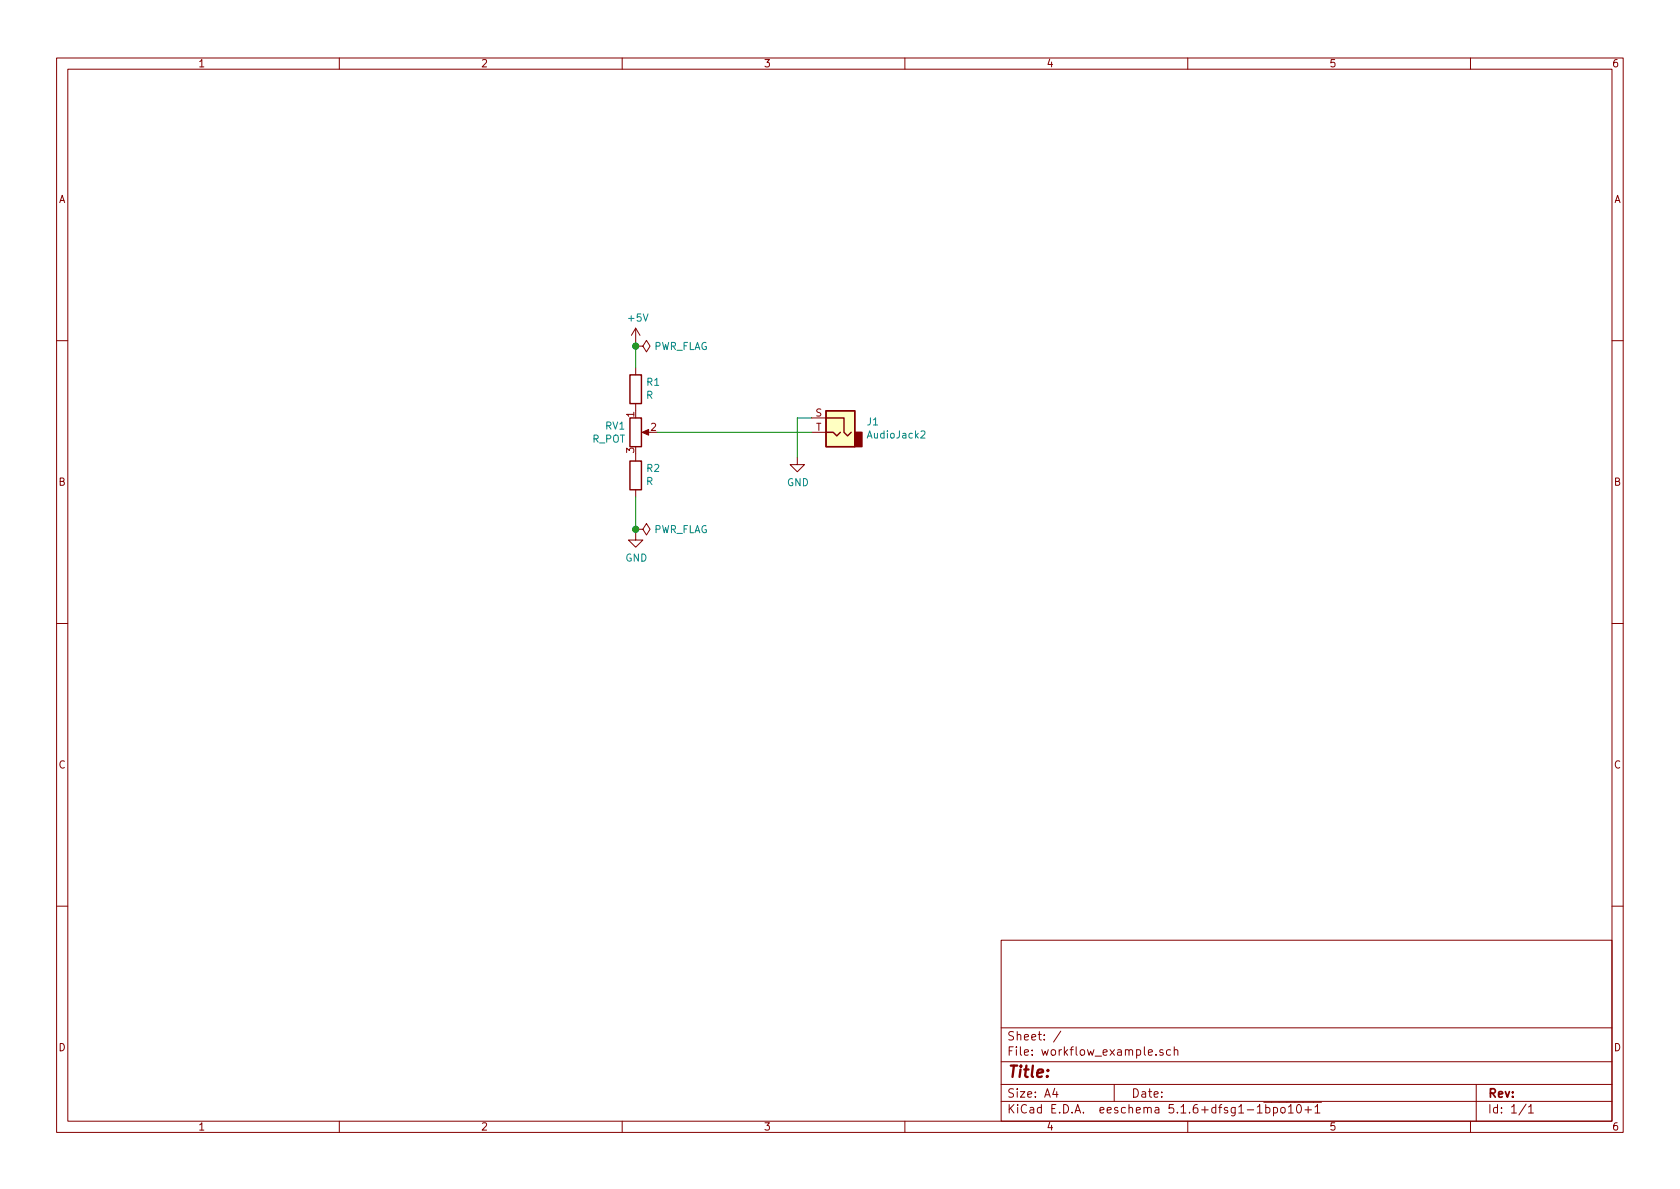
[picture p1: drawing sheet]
EESchema Schematic File Version 4
LIBS:workflow_example-cache
EELAYER 30 0
EELAYER END
$Descr A4 11693 8268
encoding utf-8
Sheet 1 1
Title ""
Date ""
Rev ""
Comp ""
Comment1 ""
Comment2 ""
Comment3 ""
Comment4 ""
$EndDescr
$Comp
L Device:R R1
U 1 1
P 4425 2700
F 0 "R1" H 4355 2654 50  0000 R CNN
F 1 "R" H 4355 2745 50  0000 R CNN
F 2 "Resistor_THT:R_Axial_DIN0516_L15.5mm_D5.0mm_P5.08mm_Vertical" V 4355 2700 50  0001 C CNN
F 3 "~" H 4425 2700 50  0001 C CNN
	1    4425 2700
	-1   0    0    1   
$EndComp
$Comp
L Device:R R2
U 1 1
P 4425 3300
F 0 "R2" H 4355 3254 50  0000 R CNN
F 1 "R" H 4355 3345 50  0000 R CNN
F 2 "Resistor_THT:R_Axial_DIN0516_L15.5mm_D5.0mm_P5.08mm_Vertical" V 4355 3300 50  0001 C CNN
F 3 "~" H 4425 3300 50  0001 C CNN
	1    4425 3300
	-1   0    0    1   
$EndComp
$Comp
L power:+5V #PWR0101
U 1 1
P 4425 2375
F 0 "#PWR0101" H 4425 2225 50  0001 C CNN
F 1 "+5V" H 4440 2548 50  0000 C CNN
F 2 "" H 4425 2375 50  0001 C CNN
F 3 "" H 4425 2375 50  0001 C CNN
	1    4425 2375
	1    0    0    -1  
$EndComp
$Comp
L power:GND #PWR0102
U 1 1
P 4425 3700
F 0 "#PWR0102" H 4425 3450 50  0001 C CNN
F 1 "GND" H 4430 3527 50  0000 C CNN
F 2 "" H 4425 3700 50  0001 C CNN
F 3 "" H 4425 3700 50  0001 C CNN
	1    4425 3700
	1    0    0    -1  
$EndComp
Wire Wire Line
	4425 3700 4425 3675
$Comp
L Device:R_POT RV1
U 1 1
P 4425 3000
F 0 "RV1" H 4356 3046 50  0000 R CNN
F 1 "R_POT" H 4356 2955 50  0000 R CNN
F 2 "Potentiometer_THT:Potentiometer_Alps_RK09K_Single_Vertical" H 4425 3000 50  0001 C CNN
F 3 "~" H 4425 3000 50  0001 C CNN
	1    4425 3000
	1    0    0    -1  
$EndComp
$Comp
L power:PWR_FLAG #FLG0101
U 1 1
P 4425 2400
F 0 "#FLG0101" H 4425 2475 50  0001 C CNN
F 1 "PWR_FLAG" V 4425 2528 50  0000 L CNN
F 2 "" H 4425 2400 50  0001 C CNN
F 3 "~" H 4425 2400 50  0001 C CNN
	1    4425 2400
	0    1    1    0   
$EndComp
Connection ~ 4425 2400
Wire Wire Line
	4425 2400 4425 2375
$Comp
L power:PWR_FLAG #FLG0102
U 1 1
P 4425 3675
F 0 "#FLG0102" H 4425 3750 50  0001 C CNN
F 1 "PWR_FLAG" V 4425 3803 50  0000 L CNN
F 2 "" H 4425 3675 50  0001 C CNN
F 3 "~" H 4425 3675 50  0001 C CNN
	1    4425 3675
	0    1    1    0   
$EndComp
Connection ~ 4425 3675
$Comp
L Connector:AudioJack2 J1
U 1 1
P 5850 3000
F 0 "J1" H 5670 3075 50  0000 R CNN
F 1 "AudioJack2" H 5670 2984 50  0000 R CNN
F 2 "Connector_Audio:Jack_3.5mm_CUI_SJ-3523-SMT_Horizontal" H 5850 3000 50  0001 C CNN
F 3 "~" H 5850 3000 50  0001 C CNN
	1    5850 3000
	-1   0    0    -1  
$EndComp
$Comp
L power:GND #PWR01
U 1 1
P 5550 3175
F 0 "#PWR01" H 5550 2925 50  0001 C CNN
F 1 "GND" H 5555 3002 50  0000 C CNN
F 2 "" H 5550 3175 50  0001 C CNN
F 3 "" H 5550 3175 50  0001 C CNN
	1    5550 3175
	1    0    0    -1  
$EndComp
Wire Wire Line
	5650 2900 5550 2900
Wire Wire Line
	5550 2900 5550 3175
Wire Wire Line
	4425 2400 4425 2550
Wire Wire Line
	4425 3450 4425 3675
Wire Wire Line
	4575 3000 5650 3000
$EndSCHEMATC
